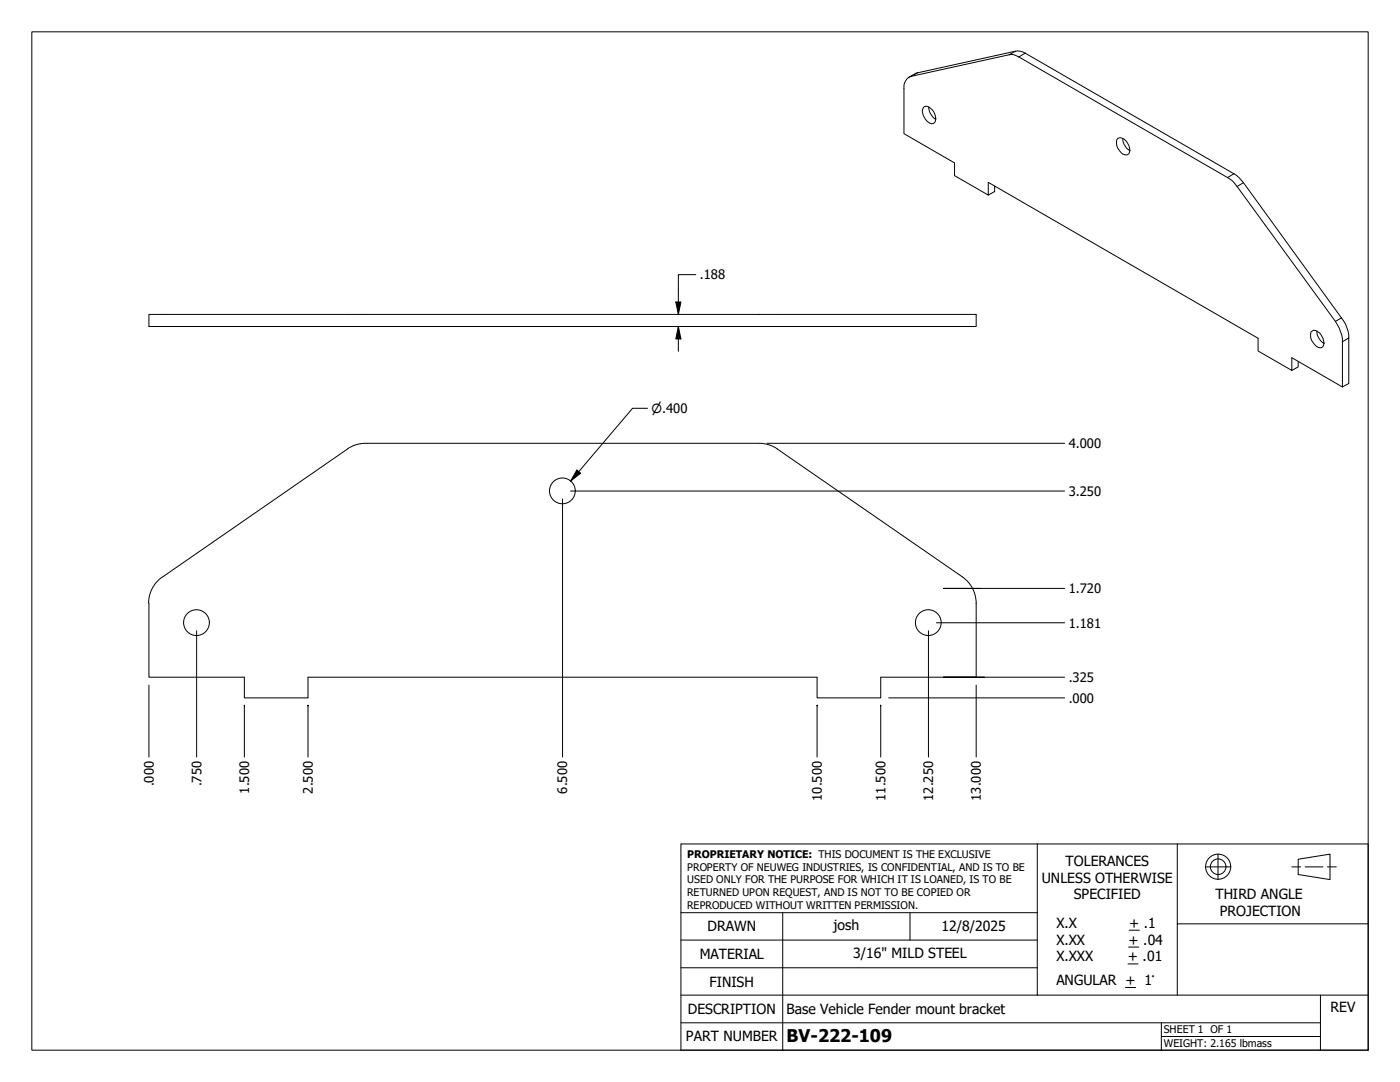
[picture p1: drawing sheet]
<svg xmlns="http://www.w3.org/2000/svg" width="279mm" height="216mm" viewBox="0 0 279 216" stroke-linecap="round" stroke-linejoin="round" font-family="sans-serif">
<!-- layer: Visible (ANSI) -->
<g fill="none" stroke="#000" stroke-width=".2">
<path d="M181.4 15.4l1.7-.9 19.5-4.3a2.86 2.86 0 0 1 2 .4l42.2 24.4 1.4 1.4 19.5 27a6.8 6.8 0 0 1 1.5 4v9.1l-1.3 .7v-9a7.8 7.8 0 0 0-1.4-4.1l-19.6-26.9a4.7 4.7 0 0 0-1.9-1.8l-41.7-24a2.44 2.44 0 0 0-1.9-.5l-19.6 4.3a2.29 2.29 0 0 0-1.4 2.5v9l10.1 5.8v2.6l6.7 3.8v-2.5l53.9 31.1v2.5l6.7 3.9v-2.5l10.1 5.8M184.4 21.3a1.57 1.57 0 0 1 2 1.1 1.76 1.76 0 0 1 0 2.2 1.72 1.72 0 0 1-2-1.3 1.68 1.68 0 0 1 0-2zM185.4 21.3l.2 1.2 .5 .8 .7 .5M198.5 37.1v1.1l-1.3 .7M223.1 27.6a1.76 1.76 0 0 1 2.2 1.5 1.18 1.18 0 0 1-.5 1.8 2.44 2.44 0 0 1-2-2.3l.1-.7zM224.1 27.6a2.84 2.84 0 0 0 1.4 2.5M29.7 62.7h165.1v2.5h-165.1zM259.1 72.1v1.1l-1.3 .7M261.6 66.3a.9 .9 0 0 1 1.5 0 2.52 2.52 0 0 1 .9 2.9 .99 .99 0 0 1-1.6-.4 2.45 2.45 0 0 1-.8-2.5zM262.8 66a2.83 2.83 0 0 0 1.4 2.5M69.3 89.6l-36.9 25.5M155.1 89.6l37 25.5a6.4 6.4 0 0 1 2.7 5.3v14.7h-19v4.2h-12.7v-4.2h-101.6v4.2h-12.7v-4.2h-19.1v-14.8"/>
<path d="M155.1 89.6l-1.7-.9-1.9-.2h-78.5l-2 .2-1.7 .9M32.4 115.1a6.4 6.4 0 0 0-2.7 5.3"/>
<circle cx="112.2" cy="97.9" r="2.57"/>
<circle cx="39.2" cy="124.2" r="2.57"/>
<circle cx="185.3" cy="124.2" r="2.57"/>
</g>
<!-- layer: Visible Narrow (ANSI) -->
<path d="M183.1 14.5l-1.3 .7M202.6 10.2l-1.2 .7M204.6 10.6l-1.3 .8M246.3 34.7l-1.3 .7M248.2 36.4l-1.3 .8M267.7 63.4l-1.2 .7M269.2 67.4l-1.3 .8" fill="none" stroke="#000" stroke-width=".2"/>
<!-- layer: Border (ANSI) -->
<path d="M6.3 6.3h266.7v203.2h-266.7z" fill="none" stroke="#000" stroke-width=".2"/>
<!-- layer: Title (ANSI) -->
<g fill="none" stroke="#000" stroke-width=".2">
<path d="M135.9 168.4h137.1v41.1h-137.1zM207 168.4v30.2M234.9 168.4v15.9M240.5 173h5.1M243.1 170.4v5.1M257.8 173h1.8M259.1 171.4l6.3-1v5.1l-6.3-1zM260.5 173h3.5M264.9 173h1.8M135.9 198.6h137.1M135.9 193.1h71.1M135.9 187.6h71.1"/>
<path d="M135.9 182.1h71.1M156.2 182.1v27.4M181.6 182.1v5.5M224.6 197h2M225.1 192.3h2M225.2 189h2.1M225.4 185.6h2M263.5 198.6v10.9M273 184.3h-38.1v14.3M135.9 204.1h127.6M231.8 206.8h31.7M231.8 204.1v5.4"/>
<circle cx="243.1" cy="172.9" r="2.51"/>
<circle cx="243.1" cy="172.9" r="1.56"/>
</g>
<!-- layer: Dimension (ANSI) -->
<g fill="none" stroke="#000" stroke-width=".2">
<path d="M138.9 54.8h-3.5v7.9M134.9 60.3h1l-.5 2.4zM135.4 65.2l.5 2.4h-1zM135.4 65.2v4.9M112.3 99.6v51.5M113.9 98h98.6M115.1 93.8l.8 .6-2 1.6zM129.2 81.5h-3l-12.3 14.5M153.1 88.5h59.4M195.6 117.4h-7.3h24.2M29.7 136.7v14.4M39.2 125.9v25.2"/>
<path d="M177.4 139.3h35.1M185.3 125.9v25.2M186.9 124.3h25.6M194.8 136.7v14.4M196.4 135.1h-8.1h24.2M48.8 140.8v-.1v10.4M61.5 140.8v-.1v10.4M163.1 140.8v-.1v10.4M175.8 140.8v-.1v10.4"/>
</g>
<path d="M134.9 60.3h1l-.5 2.4zM135.4 65.2l.5 2.4h-1zM115.1 93.8l.8 .6-2 1.6z" fill="#000"/>
<text font-size="3.5" x="157" y="207.9">BV-222-109</text>
<g font-size="2.8">
<text x="212.7" y="172.8">TOLERANCES</text>
<text x="207.9" y="176.1">UNLESS OTHERWISE</text>
<text x="214.3" y="179.5">SPECIFIED</text>
<text x="242.6" y="179.4">THIRD ANGLE</text>
<text x="141.2" y="185.9">DRAWN</text>
<text x="166.4" y="185.6">josh</text>
<text x="187.9" y="185.7">12/8/2025</text>
<text x="210.8" y="185.2">X.X</text>
<text x="225.4" y="185.2">+ .1</text>
<text x="243.5" y="182.7">PROJECTION</text>
<text x="139.6" y="191.4">MATERIAL</text>
<text x="170.2" y="191.2">3/16&quot; MILD STEEL</text>
<text x="210.8" y="188.5">X.XX</text>
<text x="210.8" y="191.8">X.XXX</text>
<text x="225.1" y="191.8">+ .01</text>
<text x="225.2" y="188.5">+ .04</text>
<text x="141.6" y="196.8">FINISH</text>
<text x="210.8" y="196.6">ANGULAR + 1°</text>
<text x="137.3" y="202.3">DESCRIPTION</text>
<text x="157" y="202.2">Base Vehicle Fender mount bracket</text>
<text x="265.6" y="201.9">REV</text>
<text x="136.9" y="207.8">PART NUMBER</text>
</g>
<g font-size="2.6">
<text x="139.6" y="55.8">.188</text>
<text x="213.3" y="89.4">4.000</text>
<text x="213.3" y="98.9">3.250</text>
<text x="213.3" y="118.4">1.720</text>
<text x="213.3" y="125.2">1.181</text>
<text x="213.3" y="136.1">.325</text>
<text x="213.3" y="140.2">.000</text>
<text x="30.7" y="156.9" transform="rotate(-90 30.7 156.9)">.000</text>
<text x="40.2" y="156.9" transform="rotate(-90 40.2 156.9)">.750</text>
<text x="49.7" y="158.4" transform="rotate(-90 49.7 158.4)">1.500</text>
<text x="62.4" y="158.4" transform="rotate(-90 62.4 158.4)">2.500</text>
<text x="113.2" y="158.4" transform="rotate(-90 113.2 158.4)">6.500</text>
<text x="164" y="159.8" transform="rotate(-90 164 159.8)">10.500</text>
<text x="176.7" y="159.8" transform="rotate(-90 176.7 159.8)">11.500</text>
<text x="186.2" y="159.8" transform="rotate(-90 186.2 159.8)">12.250</text>
<text x="195.8" y="159.8" transform="rotate(-90 195.8 159.8)">13.000</text>
</g>
<text font-size="2.5" x="130" y="82.4">⌀.400</text>
<g font-size="2.1">
<text x="137.2" y="171.3">PROPRIETARY NOTICE: THIS DOCUMENT IS THE EXCLUSIVE</text>
<text x="137.2" y="173.7">PROPERTY OF NEUWEG INDUSTRIES, IS CONFIDENTIAL, AND IS TO BE</text>
<text x="137.2" y="176.3">USED ONLY FOR THE PURPOSE FOR WHICH IT IS LOANED, IS TO BE</text>
<text x="137.2" y="178.8">RETURNED UPON REQUEST, AND IS NOT TO BE COPIED OR</text>
<text x="137.2" y="181.3">REPRODUCED WITHOUT WRITTEN PERMISSION.</text>
<text x="232.3" y="206.1">SHEET 1 OF 1</text>
<text x="232.3" y="208.9">WEIGHT: 2.165 lbmass</text>
</g>
</svg>
